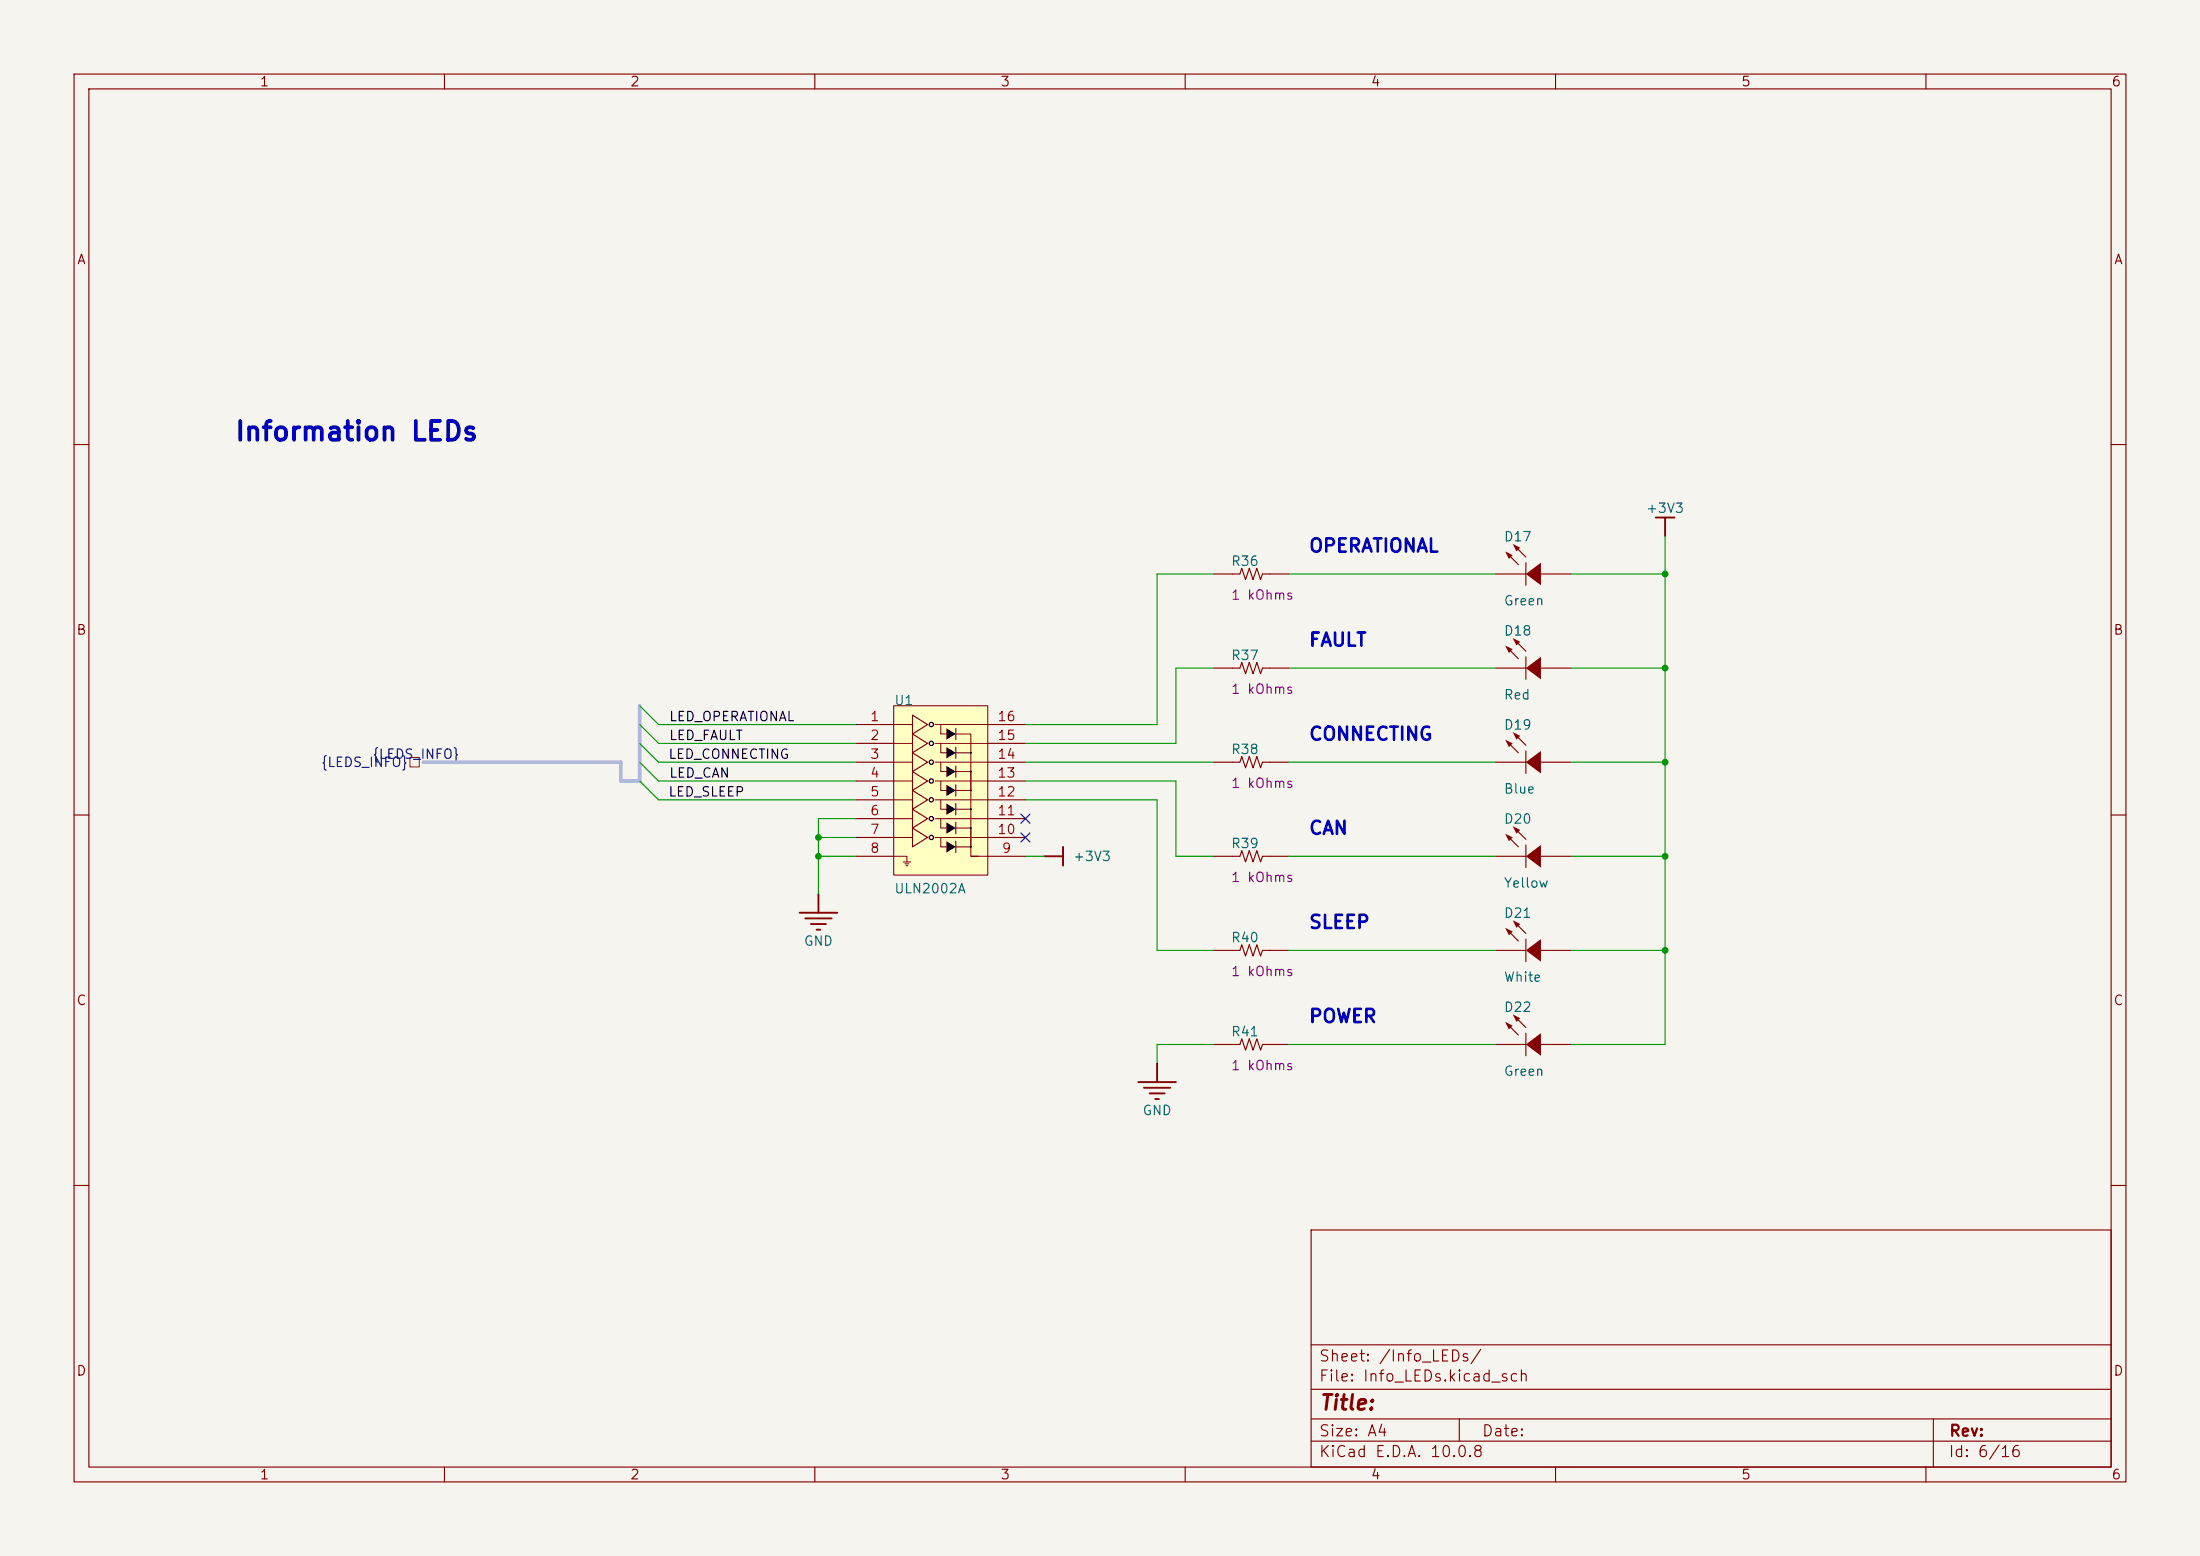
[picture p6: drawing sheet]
<svg xmlns="http://www.w3.org/2000/svg" width="297mm" height="210mm" viewBox="0 0 297 210" stroke-linecap="round" stroke-linejoin="round" font-family="sans-serif">
<path d="M0 0h297v210h-297z" fill="#f5f4ef" stroke="#f5f4ef" stroke-width=".14"/>
<g fill="none" stroke="#840000" stroke-width=".15">
<path d="M10 10h277v190h-277zM12 12h273v186h-273zM60 10v2M110 10v2M160 10v2M210 10v2M260 10v2M10 60h2M285 60h2M10 110h2M285 110h2M10 160h2"/>
<path d="M177 166h108v32h-108zM285 160h2M60 198v2M110 198v2M160 198v2M177 194.5h108M177 191.5h108M177 187.5h108M177 181.5h108M197 191.5v3M210 198v2M260 198v2"/>
<path d="M261 191.5v6.5"/>
</g>
<path d="M120.6 95.3h12.7v22.8h-12.7z" fill="#ffffc2"/>
<g fill="none" stroke="#840000" stroke-width=".14">
<path d="M120.6 97.8h2.6M126.2 97.8h7.1M127 97.8v1.3h.8M129 99.1h2.1v16.5h1M120.6 115.6h1.8v.7M120.6 100.3h2.6M120.6 102.9h2.6M120.6 105.4h2.6M120.6 108h2.6M120.6 110.5h2.6M120.6 113h2.6M121.9 116.3h1"/>
<path d="M122.2 116.6h.5M122.3 116.8h.3M126.2 100.3h7.1M126.2 102.9h7.1M126.2 105.4h7.1M126.2 108h7.1M126.2 110.5h7.1M126.2 113h7.1M127 100.3v1.3h.8M127 102.9v1.2h.8M127 105.4v1.3h.8M127 108v1.2h.8"/>
<path d="M127 110.5v1.3h.8M127 113v1.3h.8M129 104.1h2.1v2.6h-2.1M129 111.8h2.1v2.5h-2.1M129 101.6h2.1M129 109.2h2.1M131.1 115.6h2.2"/>
</g>
<g fill="none" stroke="#840000" stroke-width=".15">
<path d="M115.6 97.8h5M123.2 97.8v1.3l2-1.3-2-1.3v1.5M123.2 99.1l2 1.2-2 1.3zM129 98.3v1.5M133.3 97.8h5.1M204.7 86.6l1.3 1.3M206 88.6v3.1M115.6 100.3h5M115.6 102.9h5M115.6 105.4h5M115.6 108h5M115.6 110.5h5"/>
<path d="M115.6 113h5M115.6 115.6h5M123.2 101.6l2 1.3-2 1.2zM123.2 105.4v1.3l2-1.3-2-1.3v1.6M123.2 108v1.2l2-1.2-2-1.3v1.5M123.2 109.2l2 1.3-2 1.3zM123.2 111.8l2 1.2-2 1.3zM129 100.8v1.6M129 103.4v1.5M129 105.9v1.5M129 108.5v1.5M129 111v1.5"/>
<path d="M129 113.5v1.6M133.3 100.3h5.1M133.3 102.9h5.1M133.3 105.4h5.1M133.3 108h5.1M133.3 110.5h5.1M133.3 113h5.1M133.3 115.6h5.1M163.8 102.9h3.6l.2-.8 .5 1.5 .6-1.5 .5 1.5 .5-1.5 .5 1.5 .2-.7h3.6"/>
</g>
<g fill="none" stroke="#000" stroke-width=".15">
<circle cx="125.7" cy="97.8" r=".29"/>
<circle cx="125.7" cy="105.4" r=".29"/>
<circle cx="125.7" cy="110.5" r=".29"/>
<circle cx="125.7" cy="100.3" r=".29"/>
<circle cx="125.7" cy="102.9" r=".29"/>
<circle cx="125.7" cy="113" r=".29"/>
<circle cx="125.7" cy="108" r=".29"/>
</g>
<g fill="#000">
<path d="M127.8 98.3l1.2 .8-1.2 .7zM127.8 100.8l1.2 .8-1.2 .8zM127.8 103.4l1.2 .7-1.2 .8zM127.8 105.9l1.2 .8-1.2 .7zM127.8 108.5l1.2 .7-1.2 .8zM127.8 111l1.2 .8-1.2 .7zM127.8 113.5l1.2 .8-1.2 .8z"/>
<circle cx="131.1" cy="104.1" r=".13"/>
<circle cx="131.1" cy="111.8" r=".13"/>
<circle cx="131.1" cy="114.3" r=".13"/>
<circle cx="131.1" cy="106.7" r=".13"/>
<circle cx="131.1" cy="101.6" r=".13"/>
<circle cx="131.1" cy="109.2" r=".13"/>
</g>
<path d="M120.6 95.3h12.7v22.8h-12.7z" fill="none" stroke="#800000" stroke-width=".14"/>
<path d="M223.5 69.9h2.6M224.8 69.9v2.5" fill="none" stroke="#840000" stroke-width=".25"/>
<path d="M206 90.2l2-1.6v3.1z" fill="#840000"/>
<path d="M203.5 87.4l1.5 1.5" fill="none" stroke="#840000" stroke-width=".15"/>
<g fill="#840000">
<path d="M204.2 86.1l1 .5-.5 .5z"/>
<path d="M203.2 87.1l1 .5-.5 .5z"/>
</g>
<path d="M201.9 90.2h4.1M208 90.2h4.1M204.7 112l1.3 1.3M206 114v3.1" fill="none" stroke="#840000" stroke-width=".15"/>
<path d="M206 115.6l2-1.6v3.1z" fill="#840000"/>
<path d="M203.5 112.8l1.5 1.5" fill="none" stroke="#840000" stroke-width=".15"/>
<g fill="#840000">
<path d="M204.2 111.5l1 .5-.5 .5z"/>
<path d="M203.2 112.5l1 .5-.5 .5z"/>
</g>
<path d="M204.7 99.3l1.3 1.3M201.9 115.6h4.1M206 101.3v3.1M208 115.6h4.1" fill="none" stroke="#840000" stroke-width=".15"/>
<path d="M206 102.9l2-1.6v3.1z" fill="#840000"/>
<path d="M203.5 100.1l1.5 1.5" fill="none" stroke="#840000" stroke-width=".15"/>
<g fill="#840000">
<path d="M204.2 98.8l1 .5-.5 .5z"/>
<path d="M203.2 99.8l1 .5-.5 .5z"/>
</g>
<path d="M204.7 73.9l1.3 1.3M206 75.9v3.1M201.9 102.9h4.1M208 102.9h4.1" fill="none" stroke="#840000" stroke-width=".15"/>
<path d="M206 77.5l2-1.6v3.1z" fill="#840000"/>
<path d="M203.5 74.7l1.5 1.5" fill="none" stroke="#840000" stroke-width=".15"/>
<g fill="#840000">
<path d="M204.2 73.4l1 .5-.5 .5z"/>
<path d="M203.2 74.4l1 .5-.5 .5z"/>
</g>
<path d="M163.8 77.5h3.6l.2-.8 .5 1.5 .6-1.5 .5 1.5 .5-1.5 .5 1.5 .2-.7h3.6M201.9 77.5h4.1M208 77.5h4.1M163.8 90.2h3.6l.2-.8 .5 1.5 .6-1.5 .5 1.5 .5-1.5 .5 1.5 .2-.7h3.6M163.8 115.6h3.6l.2-.8 .5 1.5 .6-1.5 .5 1.5 .5-1.5 .5 1.5 .2-.7h3.6M163.8 128.3h3.6l.2-.8 .5 1.5 .6-1.5 .5 1.5 .5-1.5 .5 1.5 .2-.7h3.6M204.7 137.4l1.3 1.3M206 139.4v3.1" fill="none" stroke="#840000" stroke-width=".15"/>
<path d="M206 141l2-1.6v3.1z" fill="#840000"/>
<path d="M203.5 138.2l1.5 1.5" fill="none" stroke="#840000" stroke-width=".15"/>
<g fill="#840000">
<path d="M204.2 136.9l1 .5-.5 .5z"/>
<path d="M203.2 137.9l1 .5-.5 .5z"/>
</g>
<path d="M204.7 124.7l1.3 1.3M206 126.7v3.1M201.9 141h4.1M208 141h4.1" fill="none" stroke="#840000" stroke-width=".15"/>
<path d="M206 128.3l2-1.6v3.1z" fill="#840000"/>
<path d="M203.5 125.5l1.5 1.5" fill="none" stroke="#840000" stroke-width=".15"/>
<g fill="#840000">
<path d="M204.2 124.2l1 .5-.5 .5z"/>
<path d="M203.2 125.2l1 .5-.5 .5z"/>
</g>
<path d="M201.9 128.3h4.1M208 128.3h4.1M163.8 141h3.6l.2-.8 .5 1.5 .6-1.5 .5 1.5 .5-1.5 .5 1.5 .2-.7h3.6" fill="none" stroke="#840000" stroke-width=".15"/>
<path d="M141 115.6h2.5M143.5 114.3v2.5M107.9 123.2h5.1M108.7 124h3.6M109.5 124.7h2M110.2 125.5h.5M110.5 120.7v2.5M153.7 146.1h5M154.4 146.8h3.6M155.2 147.6h2M156 148.3h.5M156.2 143.5v2.6" fill="none" stroke="#840000" stroke-width=".25"/>
<path d="M55.3 102.2h1.3v1.3h-1.3z" fill="none" stroke="#725600" stroke-width=".15"/>
<path d="M86.4 95.3v10.1h-2.6v-2.5h-26.7" fill="none" stroke="#adbce7" stroke-width=".51"/>
<g fill="none" stroke="#009600" stroke-width=".15">
<path d="M163.8 77.5h-7.6v20.3h-17.8M174 77.5h27.9M212.1 77.5h12.7M224.8 72.4v68.6h-12.7M86.4 97.8l2.5 2.5h26.7M86.4 95.3l2.5 2.5h26.7M163.8 90.2h-5.1v10.1h-20.3M174 90.2h27.9M212.1 90.2h12.7M86.4 102.9l2.5 2.5h26.7M86.4 100.3l2.5 2.6h26.7M86.4 105.4l2.5 2.6h26.7"/>
<path d="M110.5 115.6h5.1M110.5 113h5.1M115.6 110.5h-5.1v10.2M138.4 105.4h20.3v10.2h5.1M138.4 108h17.8v20.3h7.6M138.4 115.6h2.6M138.4 102.9h25.4M174 115.6h27.9M174 102.9h27.9M212.1 115.6h12.7M212.1 102.9h12.7M174 128.3h27.9"/>
<path d="M212.1 128.3h12.7M163.8 141h-7.6v2.5M174 141h27.9"/>
</g>
<path d="M137.8 112.4l1.2 1.2M137.8 109.9l1.2 1.2M139 112.4l-1.2 1.2M139 109.9l-1.2 1.2" fill="none" stroke="#000084" stroke-width=".15"/>
<g fill="#009600">
<circle cx="110.5" cy="115.6" r=".46"/>
<circle cx="110.5" cy="113" r=".46"/>
<circle cx="224.8" cy="102.9" r=".46"/>
<circle cx="224.8" cy="90.2" r=".46"/>
<circle cx="224.8" cy="115.6" r=".46"/>
<circle cx="224.8" cy="128.3" r=".46"/>
<circle cx="224.8" cy="77.5" r=".46"/>
</g>
<text font-size="2.5" fill="#0000c2" x="31.6" y="60.1">Information LEDs</text>
<text font-size="2" fill="#840000" x="178" y="190.8">Title:</text>
<g font-size="1.8" fill="#0000c2">
<text x="176.6" y="75">OPERATIONAL</text>
<text x="176.6" y="87.7">FAULT</text>
<text x="176.6" y="100.4">CONNECTING</text>
<text x="176.6" y="113.1">CAN</text>
<text x="176.6" y="125.8">SLEEP</text>
<text x="176.6" y="138.5">POWER</text>
</g>
<g font-size="1.5" fill="#840000">
<text x="178" y="184.1">Sheet: /Info_LEDs/</text>
<text x="178" y="186.8">File: Info_LEDs.kicad_sch</text>
<text x="178" y="197">KiCad E.D.A. 10.0.8</text>
<text x="178" y="194.2">Size: A4</text>
<text x="200" y="194.2">Date:</text>
<text x="263" y="197">Id: 6/16</text>
<text x="263" y="194.2">Rev:</text>
</g>
<g font-size="1.3" fill="#840000">
<text x="35" y="12">1</text>
<text x="85" y="12">2</text>
<text x="135" y="12">3</text>
<text x="185" y="12">4</text>
<text x="235" y="12">5</text>
<text x="285" y="12">6</text>
<text x="10.3" y="36">A</text>
<text x="285.3" y="36">A</text>
<text x="10.2" y="86">B</text>
<text x="285.2" y="86">B</text>
<text x="10.2" y="136">C</text>
<text x="285.2" y="136">C</text>
<text x="10.2" y="186">D</text>
<text x="285.2" y="186">D</text>
<text x="35" y="200">1</text>
<text x="85" y="200">2</text>
<text x="135" y="200">3</text>
<text x="185" y="200">4</text>
<text x="235" y="200">5</text>
<text x="285" y="200">6</text>
</g>
<g font-size="1.3" fill="#006464">
<text x="222.1" y="69.5">+3V3</text>
<text x="166.1" y="76.7">R36</text>
<text x="202.9" y="73.4">D17</text>
<text x="202.9" y="82">Green</text>
<text x="166.1" y="89.4">R37</text>
<text x="202.9" y="86.1">D18</text>
<text x="120.6" y="95.5">U1</text>
<text x="202.9" y="94.7">Red</text>
<text x="202.9" y="98.8">D19</text>
<text x="166.1" y="102.1">R38</text>
<text x="202.9" y="107.4">Blue</text>
<text x="202.9" y="111.5">D20</text>
<text x="144.8" y="116.5">+3V3</text>
<text x="166.1" y="114.8">R39</text>
<text x="120.6" y="120.9">ULN2002A</text>
<text x="202.9" y="120.1">Yellow</text>
<text x="202.9" y="124.2">D21</text>
<text x="108.4" y="128">GND</text>
<text x="166.1" y="127.5">R40</text>
<text x="202.9" y="136.9">D22</text>
<text x="202.9" y="132.8">White</text>
<text x="166.1" y="140.2">R41</text>
<text x="202.9" y="145.5">Green</text>
<text x="154.1" y="150.8">GND</text>
</g>
<g font-size="1.3" fill="#840084">
<text x="166.1" y="81.3">1 kOhms</text>
<text x="166.1" y="94">1 kOhms</text>
<text x="166.1" y="106.7">1 kOhms</text>
<text x="166.1" y="119.4">1 kOhms</text>
<text x="166.1" y="132.1">1 kOhms</text>
<text x="166.1" y="144.8">1 kOhms</text>
</g>
<g font-size="1.3" fill="#0f0f0f">
<text x="90.2" y="100.2">LED_FAULT</text>
<text x="90.2" y="97.7">LED_OPERATIONAL</text>
<text x="90.1" y="102.7">LED_CONNECTING</text>
<text x="90.1" y="107.8">LED_SLEEP</text>
<text x="90.3" y="105.3">LED_CAN</text>
</g>
<g font-size="1.3" fill="#a90000">
<text x="117.4" y="97.7">1</text>
<text x="117.4" y="100.2">2</text>
<text x="134.6" y="100.2">15</text>
<text x="134.6" y="97.7">16</text>
<text x="117.4" y="102.7">3</text>
<text x="117.4" y="105.3">4</text>
<text x="117.4" y="107.8">5</text>
<text x="134.6" y="107.8">12</text>
<text x="134.6" y="105.3">13</text>
<text x="134.6" y="102.7">14</text>
<text x="117.4" y="110.4">6</text>
<text x="117.4" y="112.9">7</text>
<text x="134.6" y="112.9">10</text>
<text x="134.6" y="110.4">11</text>
<text x="117.4" y="115.4">8</text>
<text x="135.2" y="115.4">9</text>
</g>
<g font-size="1.3" fill="#000084">
<text x="43.2" y="103.8">{LEDS_INFO}</text>
<text x="50.2" y="102.7">{LEDS_INFO}</text>
</g>
</svg>
